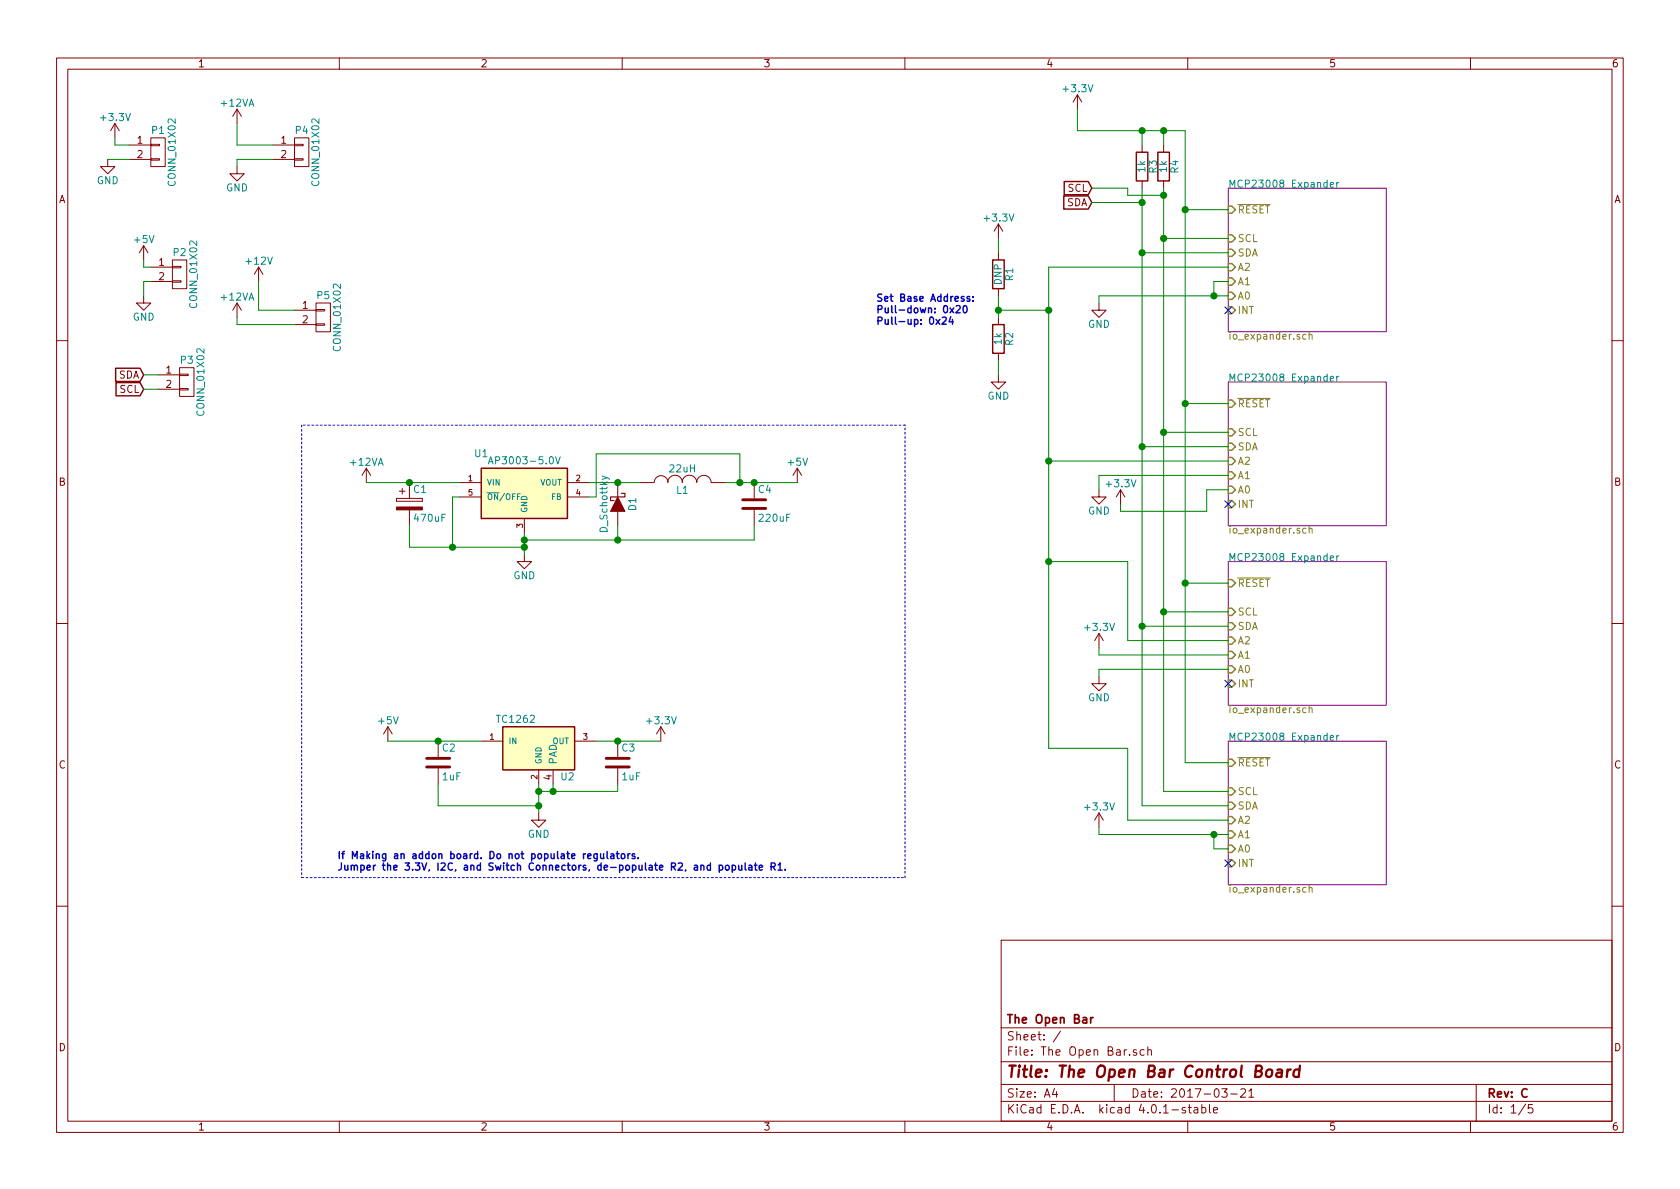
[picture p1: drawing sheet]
EESchema Schematic File Version 2
LIBS:power
LIBS:device
LIBS:transistors
LIBS:conn
LIBS:linear
LIBS:regul
LIBS:74xx
LIBS:cmos4000
LIBS:adc-dac
LIBS:memory
LIBS:xilinx
LIBS:microcontrollers
LIBS:dsp
LIBS:microchip
LIBS:analog_switches
LIBS:motorola
LIBS:texas
LIBS:intel
LIBS:audio
LIBS:interface
LIBS:digital-audio
LIBS:philips
LIBS:display
LIBS:cypress
LIBS:siliconi
LIBS:opto
LIBS:atmel
LIBS:contrib
LIBS:valves
LIBS:The Open Bar-cache
EELAYER 25 0
EELAYER END
$Descr A4 11693 8268
encoding utf-8
Sheet 1 5
Title "The Open Bar Control Board"
Date "2017-03-21"
Rev "C"
Comp "The Open Bar"
Comment1 ""
Comment2 ""
Comment3 ""
Comment4 ""
$EndDescr
$Comp
L R R3
U 1 1
P 7950 1150
F 0 "R3" V 8030 1150 50  0000 C CNN
F 1 "1k" V 7950 1150 50  0000 C CNN
F 2 "Resistors_SMD:R_0402" V 7880 1150 50  0001 C CNN
F 3 "" H 7950 1150 50  0000 C CNN
	1    7950 1150
	1    0    0    -1  
$EndComp
$Comp
L R R4
U 1 1
P 8100 1150
F 0 "R4" V 8180 1150 50  0000 C CNN
F 1 "1k" V 8100 1150 50  0000 C CNN
F 2 "Resistors_SMD:R_0402" V 8030 1150 50  0001 C CNN
F 3 "" H 8100 1150 50  0000 C CNN
	1    8100 1150
	1    0    0    -1  
$EndComp
$Comp
L CONN_01X02 P1
U 1 1
P 1100 1050
F 0 "P1" H 1100 1200 50  0000 C CNN
F 1 "CONN_01X02" V 1200 1050 50  0000 C CNN
F 2 "Terminal_Blocks:TerminalBlock_Pheonix_PT-3.5mm_2pol" H 1100 1050 50  0001 C CNN
F 3 "" H 1100 1050 50  0000 C CNN
	1    1100 1050
	1    0    0    -1  
$EndComp
$Comp
L CONN_01X02 P2
U 1 1
P 1250 1900
F 0 "P2" H 1250 2050 50  0000 C CNN
F 1 "CONN_01X02" V 1350 1900 50  0000 C CNN
F 2 "Terminal_Blocks:TerminalBlock_Pheonix_PT-3.5mm_2pol" H 1250 1900 50  0001 C CNN
F 3 "" H 1250 1900 50  0000 C CNN
	1    1250 1900
	1    0    0    -1  
$EndComp
$Comp
L GND #PWR01
U 1 1
P 1000 2050
F 0 "#PWR01" H 1000 1800 50  0001 C CNN
F 1 "GND" H 1000 1900 50  0000 C CNN
F 2 "" H 1000 2050 50  0000 C CNN
F 3 "" H 1000 2050 50  0000 C CNN
	1    1000 2050
	1    0    0    -1  
$EndComp
$Comp
L +3.3V #PWR02
U 1 1
P 800 950
F 0 "#PWR02" H 800 800 50  0001 C CNN
F 1 "+3.3V" H 800 1090 50  0000 C CNN
F 2 "" H 800 950 50  0000 C CNN
F 3 "" H 800 950 50  0000 C CNN
	1    800  950 
	1    0    0    -1  
$EndComp
$Comp
L +5V #PWR03
U 1 1
P 1000 1800
F 0 "#PWR03" H 1000 1650 50  0001 C CNN
F 1 "+5V" H 1000 1940 50  0000 C CNN
F 2 "" H 1000 1800 50  0000 C CNN
F 3 "" H 1000 1800 50  0000 C CNN
	1    1000 1800
	1    0    0    -1  
$EndComp
$Comp
L GND #PWR04
U 1 1
P 750 1100
F 0 "#PWR04" H 750 850 50  0001 C CNN
F 1 "GND" H 750 950 50  0000 C CNN
F 2 "" H 750 1100 50  0000 C CNN
F 3 "" H 750 1100 50  0000 C CNN
	1    750  1100
	1    0    0    -1  
$EndComp
Wire Wire Line
	7950 1000 7950 900 
Wire Wire Line
	8250 900  8250 5300
Wire Wire Line
	8100 900  8100 1000
Wire Wire Line
	1000 2050 1000 1950
Wire Wire Line
	1000 1950 1050 1950
Wire Wire Line
	800  950  800  1000
Wire Wire Line
	800  1000 900  1000
Wire Wire Line
	1000 1800 1000 1850
Wire Wire Line
	1000 1850 1050 1850
Wire Wire Line
	750  1100 900  1100
$Comp
L CONN_01X02 P3
U 1 1
P 1300 2650
F 0 "P3" H 1300 2800 50  0000 C CNN
F 1 "CONN_01X02" V 1400 2650 50  0000 C CNN
F 2 "Terminal_Blocks:TerminalBlock_Pheonix_PT-3.5mm_2pol" H 1300 2650 50  0001 C CNN
F 3 "" H 1300 2650 50  0000 C CNN
	1    1300 2650
	1    0    0    -1  
$EndComp
Text GLabel 1000 2700 0    50   Input ~ 0
SCL
Text GLabel 1000 2600 0    50   Input ~ 0
SDA
$Sheet
S 8550 1300 1100 1000
U 56D7312B
F0 "MCP23008 Expander" 50
F1 "io_expander.sch" 50
F2 "SCL" I L 8550 1650 50 
F3 "SDA" I L 8550 1750 50 
F4 "A2" I L 8550 1850 50 
F5 "A1" I L 8550 1950 50 
F6 "A0" I L 8550 2050 50 
F7 "INT" I L 8550 2150 50 
F8 "~RESET" I L 8550 1450 50 
$EndSheet
$Sheet
S 8550 2650 1100 1000
U 56D78520
F0 "MCP23008 Expander" 50
F1 "io_expander.sch" 50
F2 "SCL" I L 8550 3000 50 
F3 "SDA" I L 8550 3100 50 
F4 "A2" I L 8550 3200 50 
F5 "A1" I L 8550 3300 50 
F6 "A0" I L 8550 3400 50 
F7 "INT" I L 8550 3500 50 
F8 "~RESET" I L 8550 2800 50 
$EndSheet
$Sheet
S 8550 3900 1100 1000
U 56D78A1E
F0 "MCP23008 Expander" 50
F1 "io_expander.sch" 50
F2 "SCL" I L 8550 4250 50 
F3 "SDA" I L 8550 4350 50 
F4 "A2" I L 8550 4450 50 
F5 "A1" I L 8550 4550 50 
F6 "A0" I L 8550 4650 50 
F7 "INT" I L 8550 4750 50 
F8 "~RESET" I L 8550 4050 50 
$EndSheet
$Sheet
S 8550 5150 1100 1000
U 56D79252
F0 "MCP23008 Expander" 50
F1 "io_expander.sch" 50
F2 "SCL" I L 8550 5500 50 
F3 "SDA" I L 8550 5600 50 
F4 "A2" I L 8550 5700 50 
F5 "A1" I L 8550 5800 50 
F6 "A0" I L 8550 5900 50 
F7 "INT" I L 8550 6000 50 
F8 "~RESET" I L 8550 5300 50 
$EndSheet
$Comp
L +3.3V #PWR05
U 1 1
P 7500 750
F 0 "#PWR05" H 7500 600 50  0001 C CNN
F 1 "+3.3V" H 7500 890 50  0000 C CNN
F 2 "" H 7500 750 50  0000 C CNN
F 3 "" H 7500 750 50  0000 C CNN
	1    7500 750 
	1    0    0    -1  
$EndComp
Wire Wire Line
	7500 750  7500 900 
Wire Wire Line
	7500 900  8250 900 
Connection ~ 7950 900 
Connection ~ 8100 900 
Wire Wire Line
	8250 1450 8550 1450
Wire Wire Line
	8250 2800 8550 2800
Connection ~ 8250 1450
Wire Wire Line
	8250 4050 8550 4050
Connection ~ 8250 2800
Wire Wire Line
	8250 5300 8550 5300
Connection ~ 8250 4050
Wire Wire Line
	8100 1300 8100 5500
Wire Wire Line
	8100 1650 8550 1650
Wire Wire Line
	8100 3000 8550 3000
Connection ~ 8100 1650
Wire Wire Line
	8100 4250 8550 4250
Connection ~ 8100 3000
Wire Wire Line
	8100 5500 8550 5500
Connection ~ 8100 4250
Wire Wire Line
	7950 1300 7950 5600
Wire Wire Line
	7950 1750 8550 1750
Wire Wire Line
	7950 3100 8550 3100
Connection ~ 7950 1750
Wire Wire Line
	7950 4350 8550 4350
Connection ~ 7950 3100
Wire Wire Line
	7950 5600 8550 5600
Connection ~ 7950 4350
$Comp
L GND #PWR06
U 1 1
P 7650 2100
F 0 "#PWR06" H 7650 1850 50  0001 C CNN
F 1 "GND" H 7650 1950 50  0000 C CNN
F 2 "" H 7650 2100 50  0000 C CNN
F 3 "" H 7650 2100 50  0000 C CNN
	1    7650 2100
	1    0    0    -1  
$EndComp
$Comp
L +3.3V #PWR07
U 1 1
P 7800 3500
F 0 "#PWR07" H 7800 3350 50  0001 C CNN
F 1 "+3.3V" H 7800 3640 50  0000 C CNN
F 2 "" H 7800 3500 50  0000 C CNN
F 3 "" H 7800 3500 50  0000 C CNN
	1    7800 3500
	1    0    0    -1  
$EndComp
$Comp
L GND #PWR08
U 1 1
P 7650 3400
F 0 "#PWR08" H 7650 3150 50  0001 C CNN
F 1 "GND" H 7650 3250 50  0000 C CNN
F 2 "" H 7650 3400 50  0000 C CNN
F 3 "" H 7650 3400 50  0000 C CNN
	1    7650 3400
	1    0    0    -1  
$EndComp
$Comp
L +3.3V #PWR09
U 1 1
P 7650 4500
F 0 "#PWR09" H 7650 4350 50  0001 C CNN
F 1 "+3.3V" H 7650 4640 50  0000 C CNN
F 2 "" H 7650 4500 50  0000 C CNN
F 3 "" H 7650 4500 50  0000 C CNN
	1    7650 4500
	1    0    0    -1  
$EndComp
$Comp
L GND #PWR010
U 1 1
P 7650 4700
F 0 "#PWR010" H 7650 4450 50  0001 C CNN
F 1 "GND" H 7650 4550 50  0000 C CNN
F 2 "" H 7650 4700 50  0000 C CNN
F 3 "" H 7650 4700 50  0000 C CNN
	1    7650 4700
	1    0    0    -1  
$EndComp
$Comp
L +3.3V #PWR011
U 1 1
P 7650 5750
F 0 "#PWR011" H 7650 5600 50  0001 C CNN
F 1 "+3.3V" H 7650 5890 50  0000 C CNN
F 2 "" H 7650 5750 50  0000 C CNN
F 3 "" H 7650 5750 50  0000 C CNN
	1    7650 5750
	1    0    0    -1  
$EndComp
Text GLabel 7600 1300 0    50   Input ~ 0
SCL
Text GLabel 7600 1400 0    50   Input ~ 0
SDA
Wire Wire Line
	7600 1300 7850 1300
Wire Wire Line
	7850 1300 7850 1350
Wire Wire Line
	7850 1350 8100 1350
Connection ~ 8100 1350
Wire Wire Line
	7600 1400 7950 1400
Connection ~ 7950 1400
Wire Wire Line
	7650 5800 8550 5800
Wire Wire Line
	7650 5800 7650 5750
Wire Wire Line
	8550 5900 8450 5900
Wire Wire Line
	8450 5900 8450 5800
Connection ~ 8450 5800
Wire Wire Line
	7650 4650 8550 4650
Wire Wire Line
	7650 4650 7650 4700
Wire Wire Line
	8550 4550 7650 4550
Wire Wire Line
	7650 4550 7650 4500
Wire Wire Line
	7650 3300 8550 3300
Wire Wire Line
	7650 3300 7650 3400
Wire Wire Line
	7800 3500 7800 3550
Wire Wire Line
	7800 3550 8400 3550
Wire Wire Line
	8400 3550 8400 3400
Wire Wire Line
	8400 3400 8550 3400
Wire Wire Line
	7650 2050 8550 2050
Wire Wire Line
	7650 2050 7650 2100
Wire Wire Line
	8550 1950 8450 1950
Connection ~ 8450 2050
Wire Wire Line
	7850 4450 8550 4450
$Comp
L CONN_01X02 P4
U 1 1
P 2100 1050
F 0 "P4" H 2100 1200 50  0000 C CNN
F 1 "CONN_01X02" V 2200 1050 50  0000 C CNN
F 2 "Terminal_Blocks:TerminalBlock_Pheonix_PT-3.5mm_2pol" H 2100 1050 50  0001 C CNN
F 3 "" H 2100 1050 50  0000 C CNN
	1    2100 1050
	1    0    0    -1  
$EndComp
$Comp
L CONN_01X02 P5
U 1 1
P 2250 2200
F 0 "P5" H 2250 2350 50  0000 C CNN
F 1 "CONN_01X02" V 2350 2200 50  0000 C CNN
F 2 "Terminal_Blocks:TerminalBlock_Pheonix_PT-3.5mm_2pol" H 2250 2200 50  0001 C CNN
F 3 "" H 2250 2200 50  0000 C CNN
	1    2250 2200
	1    0    0    -1  
$EndComp
$Comp
L GND #PWR012
U 1 1
P 1650 1150
F 0 "#PWR012" H 1650 900 50  0001 C CNN
F 1 "GND" H 1650 1000 50  0000 C CNN
F 2 "" H 1650 1150 50  0000 C CNN
F 3 "" H 1650 1150 50  0000 C CNN
	1    1650 1150
	1    0    0    -1  
$EndComp
$Comp
L +12V #PWR013
U 1 1
P 1800 1950
F 0 "#PWR013" H 1800 1800 50  0001 C CNN
F 1 "+12V" H 1800 2090 50  0000 C CNN
F 2 "" H 1800 1950 50  0000 C CNN
F 3 "" H 1800 1950 50  0000 C CNN
	1    1800 1950
	1    0    0    -1  
$EndComp
$Comp
L +12VA #PWR014
U 1 1
P 1650 2200
F 0 "#PWR014" H 1650 2050 50  0001 C CNN
F 1 "+12VA" H 1650 2340 50  0000 C CNN
F 2 "" H 1650 2200 50  0000 C CNN
F 3 "" H 1650 2200 50  0000 C CNN
	1    1650 2200
	1    0    0    -1  
$EndComp
Wire Wire Line
	1650 850  1650 1000
Wire Wire Line
	1650 1000 1900 1000
Wire Wire Line
	1900 1100 1650 1100
Wire Wire Line
	1650 1100 1650 1150
Wire Wire Line
	1800 1950 1800 2150
Wire Wire Line
	1800 2150 2050 2150
Wire Wire Line
	2050 2250 1650 2250
Wire Wire Line
	1650 2250 1650 2200
$Comp
L +12VA #PWR015
U 1 1
P 1650 850
F 0 "#PWR015" H 1650 700 50  0001 C CNN
F 1 "+12VA" H 1650 990 50  0000 C CNN
F 2 "" H 1650 850 50  0000 C CNN
F 3 "" H 1650 850 50  0000 C CNN
	1    1650 850 
	1    0    0    -1  
$EndComp
$Comp
L AP3003-5.0V U1
U 1 1
P 3650 3400
F 0 "U1" H 3350 3650 50  0000 C CNN
F 1 "AP3003-5.0V" H 3650 3600 50  0000 C CNN
F 2 "TO_SOT_Packages_SMD:TO-263-5Lead" H 3650 3500 50  0001 C CIN
F 3 "" H 3650 3400 50  0000 C CNN
	1    3650 3400
	1    0    0    -1  
$EndComp
$Comp
L D_Schottky D1
U 1 1
P 4300 3500
F 0 "D1" H 4300 3600 50  0000 C CNN
F 1 "D_Schottky" H 4300 3400 50  0000 C CNN
F 2 "Diodes_ThroughHole:Diode_DO-201AD_Horizontal_RM15" H 4300 3500 50  0001 C CNN
F 3 "" H 4300 3500 50  0000 C CNN
	1    4300 3500
	0    1    1    0   
$EndComp
$Comp
L GND #PWR016
U 1 1
P 3650 3850
F 0 "#PWR016" H 3650 3600 50  0001 C CNN
F 1 "GND" H 3650 3700 50  0000 C CNN
F 2 "" H 3650 3850 50  0000 C CNN
F 3 "" H 3650 3850 50  0000 C CNN
	1    3650 3850
	1    0    0    -1  
$EndComp
$Comp
L INDUCTOR L1
U 1 1
P 4750 3350
F 0 "L1" V 4700 3350 50  0000 C CNN
F 1 "22uH" V 4850 3350 50  0000 C CNN
F 2 "Inductors:SELF-WE-PD-XXL" H 4750 3350 50  0001 C CNN
F 3 "" H 4750 3350 50  0000 C CNN
	1    4750 3350
	0    -1   -1   0   
$EndComp
$Comp
L C C4
U 1 1
P 5250 3500
F 0 "C4" H 5275 3600 50  0000 L CNN
F 1 "220uF" H 5275 3400 50  0000 L CNN
F 2 "Capacitors_SMD:C_1210" H 5400 3300 50  0001 C CNN
F 3 "" H 5250 3500 50  0000 C CNN
	1    5250 3500
	1    0    0    -1  
$EndComp
$Comp
L CP C1
U 1 1
P 2850 3500
F 0 "C1" H 2875 3600 50  0000 L CNN
F 1 "470uF" H 2875 3400 50  0000 L CNN
F 2 "Capacitors_SMD:c_elec_10x10" H 2888 3350 50  0001 C CNN
F 3 "" H 2850 3500 50  0000 C CNN
	1    2850 3500
	1    0    0    -1  
$EndComp
$Comp
L +12VA #PWR017
U 1 1
P 2550 3350
F 0 "#PWR017" H 2550 3200 50  0001 C CNN
F 1 "+12VA" H 2550 3490 50  0000 C CNN
F 2 "" H 2550 3350 50  0000 C CNN
F 3 "" H 2550 3350 50  0000 C CNN
	1    2550 3350
	1    0    0    -1  
$EndComp
Wire Wire Line
	2550 3350 3200 3350
Connection ~ 2850 3350
Wire Wire Line
	2850 3650 2850 3800
Wire Wire Line
	2850 3800 3650 3800
Wire Wire Line
	3650 3700 3650 3850
Connection ~ 3650 3800
Wire Wire Line
	3200 3450 3150 3450
Wire Wire Line
	3150 3450 3150 3800
Connection ~ 3150 3800
Wire Wire Line
	4300 3650 4300 3750
Wire Wire Line
	3650 3750 5250 3750
Connection ~ 3650 3750
Wire Wire Line
	5250 3750 5250 3650
Connection ~ 4300 3750
Wire Wire Line
	4100 3350 4450 3350
Connection ~ 4300 3350
Wire Wire Line
	5050 3350 5550 3350
Wire Wire Line
	4100 3450 4150 3450
Wire Wire Line
	4150 3450 4150 3150
Wire Wire Line
	4150 3150 5150 3150
Wire Wire Line
	5150 3150 5150 3350
Connection ~ 5150 3350
$Comp
L +5V #PWR018
U 1 1
P 5550 3350
F 0 "#PWR018" H 5550 3200 50  0001 C CNN
F 1 "+5V" H 5550 3490 50  0000 C CNN
F 2 "" H 5550 3350 50  0000 C CNN
F 3 "" H 5550 3350 50  0000 C CNN
	1    5550 3350
	1    0    0    -1  
$EndComp
Connection ~ 5250 3350
$Comp
L TC1262 U2
U 1 1
P 3750 5200
F 0 "U2" H 3950 5000 50  0000 C CNN
F 1 "TC1262" H 3450 5400 50  0000 L CNN
F 2 "TO_SOT_Packages_SMD:SOT-223" H 3750 5300 50  0001 C CIN
F 3 "" H 3750 5200 50  0000 C CNN
	1    3750 5200
	1    0    0    -1  
$EndComp
$Comp
L GND #PWR019
U 1 1
P 3750 5650
F 0 "#PWR019" H 3750 5400 50  0001 C CNN
F 1 "GND" H 3750 5500 50  0000 C CNN
F 2 "" H 3750 5650 50  0000 C CNN
F 3 "" H 3750 5650 50  0000 C CNN
	1    3750 5650
	1    0    0    -1  
$EndComp
$Comp
L C C2
U 1 1
P 3050 5300
F 0 "C2" H 3075 5400 50  0000 L CNN
F 1 "1uF" H 3075 5200 50  0000 L CNN
F 2 "Capacitors_SMD:C_0402" H 3250 5300 50  0001 C CNN
F 3 "" H 3050 5300 50  0000 C CNN
	1    3050 5300
	1    0    0    -1  
$EndComp
$Comp
L C C3
U 1 1
P 4300 5300
F 0 "C3" H 4325 5400 50  0000 L CNN
F 1 "1uF" H 4325 5200 50  0000 L CNN
F 2 "Capacitors_SMD:C_0402" H 4500 5300 50  0001 C CNN
F 3 "" H 4300 5300 50  0000 C CNN
	1    4300 5300
	1    0    0    -1  
$EndComp
Wire Wire Line
	3050 5450 3050 5600
Wire Wire Line
	3050 5600 3750 5600
Wire Wire Line
	3750 5450 3750 5650
Connection ~ 3750 5600
Wire Wire Line
	4300 5500 4300 5450
Wire Wire Line
	3750 5500 4300 5500
Connection ~ 3750 5500
Wire Wire Line
	2700 5150 3350 5150
Wire Wire Line
	4150 5150 4600 5150
$Comp
L +3.3V #PWR020
U 1 1
P 4600 5150
F 0 "#PWR020" H 4600 5000 50  0001 C CNN
F 1 "+3.3V" H 4600 5290 50  0000 C CNN
F 2 "" H 4600 5150 50  0000 C CNN
F 3 "" H 4600 5150 50  0000 C CNN
	1    4600 5150
	1    0    0    -1  
$EndComp
Connection ~ 4300 5150
$Comp
L +5V #PWR021
U 1 1
P 2700 5150
F 0 "#PWR021" H 2700 5000 50  0001 C CNN
F 1 "+5V" H 2700 5290 50  0000 C CNN
F 2 "" H 2700 5150 50  0000 C CNN
F 3 "" H 2700 5150 50  0000 C CNN
	1    2700 5150
	1    0    0    -1  
$EndComp
Connection ~ 3050 5150
Wire Wire Line
	7300 1850 8550 1850
Wire Wire Line
	3850 5450 3850 5500
Connection ~ 3850 5500
Wire Wire Line
	1000 2600 1100 2600
Wire Wire Line
	1000 2700 1100 2700
$Comp
L R R2
U 1 1
P 6950 2350
F 0 "R2" V 7030 2350 50  0000 C CNN
F 1 "1k" V 6950 2350 50  0000 C CNN
F 2 "Resistors_SMD:R_0402" V 6880 2350 50  0001 C CNN
F 3 "" H 6950 2350 50  0000 C CNN
	1    6950 2350
	1    0    0    -1  
$EndComp
$Comp
L R R1
U 1 1
P 6950 1900
F 0 "R1" V 7030 1900 50  0000 C CNN
F 1 "DNP" V 6950 1900 50  0000 C CNN
F 2 "Resistors_SMD:R_0402" V 6880 1900 50  0001 C CNN
F 3 "" H 6950 1900 50  0000 C CNN
	1    6950 1900
	1    0    0    -1  
$EndComp
$Comp
L GND #PWR022
U 1 1
P 6950 2600
F 0 "#PWR022" H 6950 2350 50  0001 C CNN
F 1 "GND" H 6950 2450 50  0000 C CNN
F 2 "" H 6950 2600 50  0000 C CNN
F 3 "" H 6950 2600 50  0000 C CNN
	1    6950 2600
	1    0    0    -1  
$EndComp
$Comp
L +3.3V #PWR023
U 1 1
P 6950 1650
F 0 "#PWR023" H 6950 1500 50  0001 C CNN
F 1 "+3.3V" H 6950 1790 50  0000 C CNN
F 2 "" H 6950 1650 50  0000 C CNN
F 3 "" H 6950 1650 50  0000 C CNN
	1    6950 1650
	1    0    0    -1  
$EndComp
Wire Wire Line
	6950 1650 6950 1750
Wire Wire Line
	6950 2050 6950 2200
Wire Wire Line
	8450 1950 8450 2050
Wire Wire Line
	7300 1850 7300 5200
Wire Wire Line
	7300 2150 6950 2150
Connection ~ 6950 2150
Wire Wire Line
	6950 2500 6950 2600
Wire Wire Line
	7300 3200 8550 3200
Connection ~ 7300 2150
Wire Wire Line
	7850 4450 7850 3900
Wire Wire Line
	7850 3900 7300 3900
Connection ~ 7300 3200
Wire Wire Line
	8550 5700 7850 5700
Wire Wire Line
	7850 5700 7850 5200
Wire Wire Line
	7850 5200 7300 5200
Connection ~ 7300 3900
Text Notes 6100 2250 0    50   ~ 10
Set Base Address:\nPull-down: 0x20\nPull-up: 0x24
Wire Notes Line
	2100 2950 2100 6100
Wire Notes Line
	2100 6100 6300 6100
Wire Notes Line
	6300 6100 6300 2950
Wire Notes Line
	6300 2950 2100 2950
Text Notes 2350 6050 0    50   ~ 10
If Making an addon board. Do not populate regulators.\nJumper the 3.3V, I2C, and Switch Connectors, de-populate R2, and populate R1.
NoConn ~ 8550 2150
NoConn ~ 8550 3500
NoConn ~ 8550 4750
NoConn ~ 8550 6000
$EndSCHEMATC
